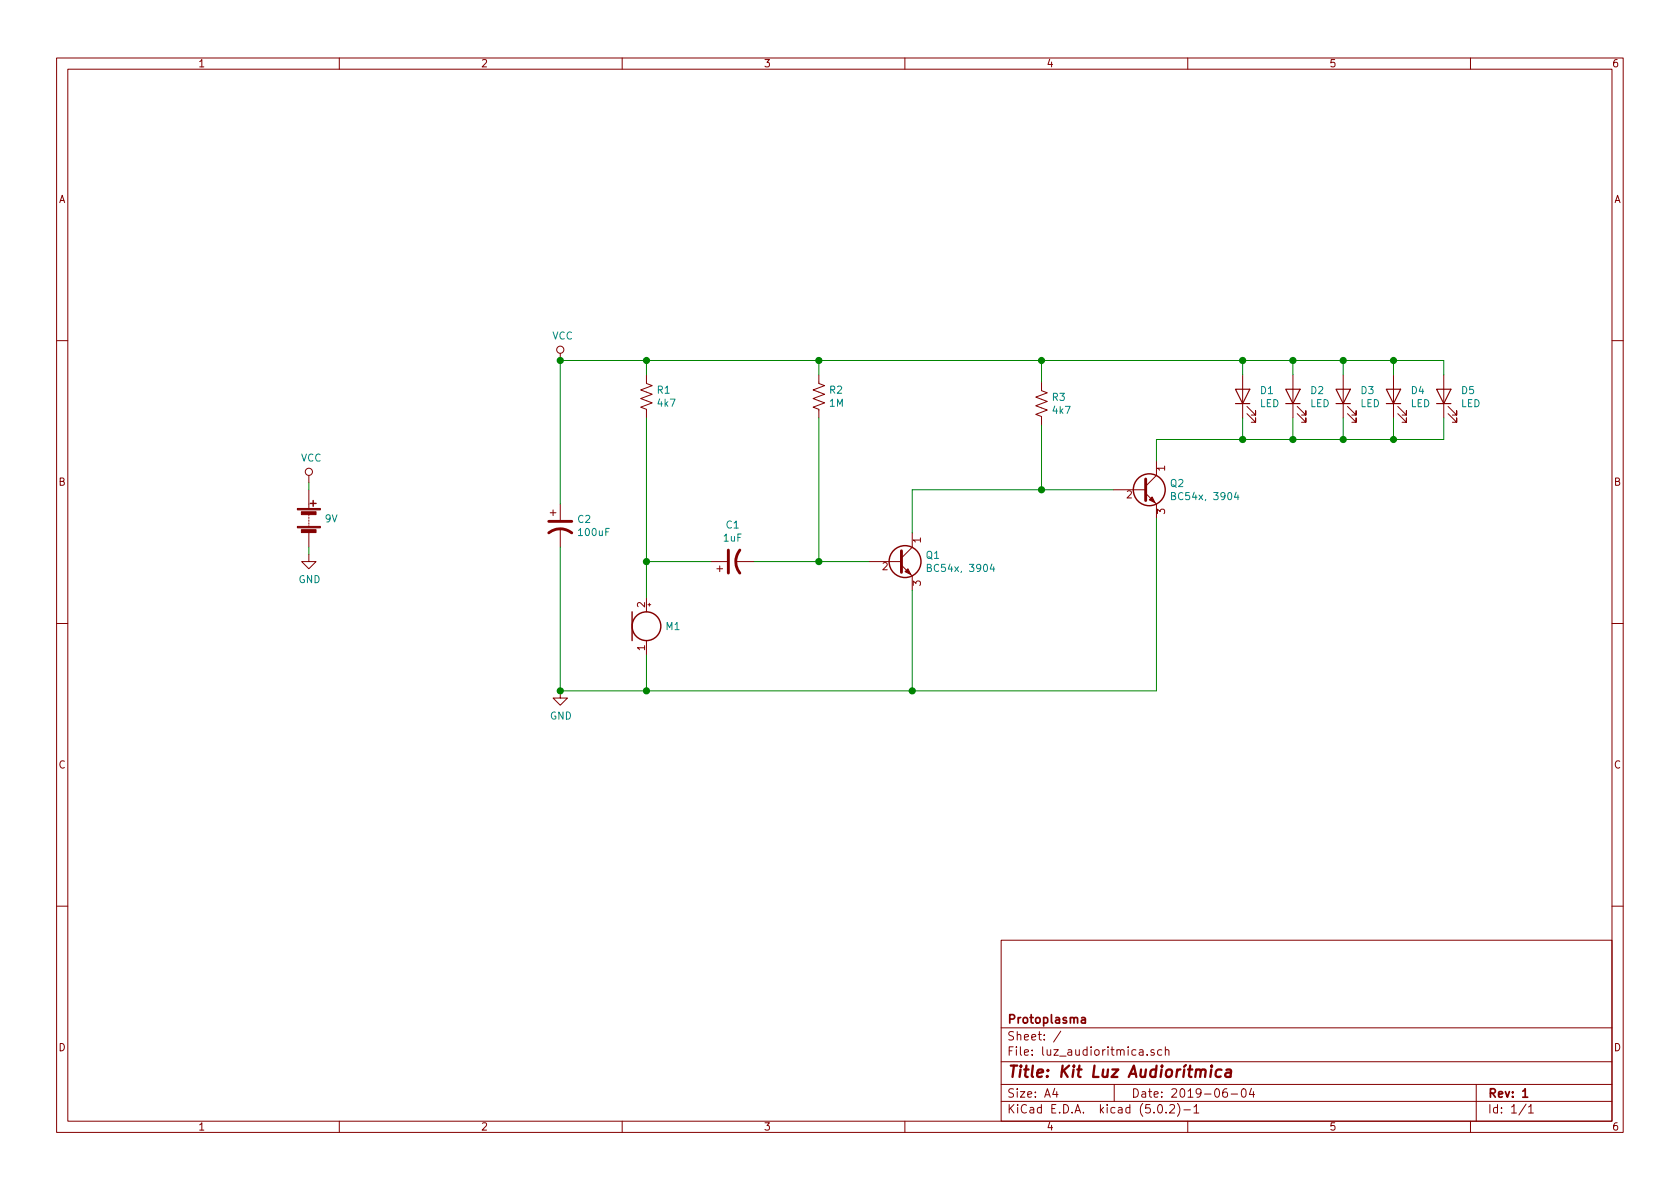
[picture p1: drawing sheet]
EESchema Schematic File Version 4
LIBS:luz_audioritmica-cache
EELAYER 26 0
EELAYER END
$Descr A4 11693 8268
encoding utf-8
Sheet 1 1
Title "Kit Luz Audiorítmica"
Date "2019-06-04"
Rev "1"
Comp "Protoplasma"
Comment1 ""
Comment2 ""
Comment3 ""
Comment4 ""
$EndDescr
$Comp
L Device:Q_NPN_CBE Q1
U 1 1
P 6250 3900
F 0 "Q1" H 6441 3946 50  0000 L CNN
F 1 "BC54x, 3904" H 6441 3855 50  0000 L CNN
F 2 "Package_TO_SOT_THT:TO-92L_Inline_Wide" H 6450 4000 50  0001 C CNN
F 3 "~" H 6250 3900 50  0001 C CNN
	1    6250 3900
	1    0    0    -1  
$EndComp
$Comp
L Device:Q_NPN_CBE Q2
U 1 1
P 7950 3400
F 0 "Q2" H 8141 3446 50  0000 L CNN
F 1 "BC54x, 3904" H 8141 3355 50  0000 L CNN
F 2 "Package_TO_SOT_THT:TO-92L_Inline_Wide" H 8150 3500 50  0001 C CNN
F 3 "~" H 7950 3400 50  0001 C CNN
	1    7950 3400
	1    0    0    -1  
$EndComp
$Comp
L Device:R_US R2
U 1 1
P 5700 2750
F 0 "R2" H 5768 2796 50  0000 L CNN
F 1 "1M" H 5768 2705 50  0000 L CNN
F 2 "Resistor_THT:R_Axial_DIN0204_L3.6mm_D1.6mm_P7.62mm_Horizontal" V 5740 2740 50  0001 C CNN
F 3 "~" H 5700 2750 50  0001 C CNN
	1    5700 2750
	1    0    0    -1  
$EndComp
$Comp
L Device:R_US R3
U 1 1
P 7250 2800
F 0 "R3" H 7318 2846 50  0000 L CNN
F 1 "4k7" H 7318 2755 50  0000 L CNN
F 2 "Resistor_THT:R_Axial_DIN0204_L3.6mm_D1.6mm_P7.62mm_Horizontal" V 7290 2790 50  0001 C CNN
F 3 "~" H 7250 2800 50  0001 C CNN
	1    7250 2800
	1    0    0    -1  
$EndComp
$Comp
L Device:R_US R1
U 1 1
P 4500 2750
F 0 "R1" H 4568 2796 50  0000 L CNN
F 1 "4k7" H 4568 2705 50  0000 L CNN
F 2 "Resistor_THT:R_Axial_DIN0204_L3.6mm_D1.6mm_P7.62mm_Horizontal" V 4540 2740 50  0001 C CNN
F 3 "~" H 4500 2750 50  0001 C CNN
	1    4500 2750
	1    0    0    -1  
$EndComp
$Comp
L Device:CP1 C2
U 1 1
P 3900 3650
F 0 "C2" H 4015 3696 50  0000 L CNN
F 1 "100uF" H 4015 3605 50  0000 L CNN
F 2 "Capacitor_THT:CP_Radial_D6.3mm_P2.50mm" H 3900 3650 50  0001 C CNN
F 3 "~" H 3900 3650 50  0001 C CNN
	1    3900 3650
	1    0    0    -1  
$EndComp
$Comp
L Device:CP1 C1
U 1 1
P 5100 3900
F 0 "C1" V 5352 3900 50  0000 C CNN
F 1 "1uF" V 5261 3900 50  0000 C CNN
F 2 "Capacitor_THT:CP_Radial_D5.0mm_P2.50mm" H 5100 3900 50  0001 C CNN
F 3 "~" H 5100 3900 50  0001 C CNN
	1    5100 3900
	0    -1   -1   0   
$EndComp
$Comp
L Device:Microphone M1
U 1 1
P 4500 4350
F 0 "M1" H 4630 4350 50  0000 L CNN
F 1 "Microphone" H 4630 4305 50  0001 L CNN
F 2 "Connector_PinHeader_2.54mm:PinHeader_1x02_P2.54mm_Vertical" V 4500 4450 50  0001 C CNN
F 3 "~" V 4500 4450 50  0001 C CNN
	1    4500 4350
	1    0    0    -1  
$EndComp
$Comp
L Device:LED D2
U 1 1
P 9000 2750
F 0 "D2" V 9038 2633 50  0000 R CNN
F 1 "LED" V 8947 2633 50  0000 R CNN
F 2 "LED_THT:LED_D3.0mm" H 9000 2750 50  0001 C CNN
F 3 "~" H 9000 2750 50  0001 C CNN
	1    9000 2750
	0    -1   -1   0   
$EndComp
$Comp
L Device:LED D3
U 1 1
P 9350 2750
F 0 "D3" V 9388 2633 50  0000 R CNN
F 1 "LED" V 9297 2633 50  0000 R CNN
F 2 "LED_THT:LED_D3.0mm" H 9350 2750 50  0001 C CNN
F 3 "~" H 9350 2750 50  0001 C CNN
	1    9350 2750
	0    -1   -1   0   
$EndComp
$Comp
L Device:Battery BT1
U 1 1
P 2150 3600
F 0 "BT1" H 2258 3646 50  0001 L CNN
F 1 "9V" H 2258 3600 50  0000 L CNN
F 2 "Connector_PinHeader_2.54mm:PinHeader_1x02_P2.54mm_Vertical" V 2150 3660 50  0001 C CNN
F 3 "~" V 2150 3660 50  0001 C CNN
	1    2150 3600
	1    0    0    -1  
$EndComp
$Comp
L power:VCC #PWR01
U 1 1
P 3900 2500
F 0 "#PWR01" H 3900 2350 50  0001 C CNN
F 1 "VCC" H 3917 2673 50  0000 C CNN
F 2 "" H 3900 2500 50  0001 C CNN
F 3 "" H 3900 2500 50  0001 C CNN
	1    3900 2500
	1    0    0    -1  
$EndComp
$Comp
L power:GND #PWR03
U 1 1
P 2150 3850
F 0 "#PWR03" H 2150 3600 50  0001 C CNN
F 1 "GND" H 2155 3677 50  0000 C CNN
F 2 "" H 2150 3850 50  0001 C CNN
F 3 "" H 2150 3850 50  0001 C CNN
	1    2150 3850
	1    0    0    -1  
$EndComp
Wire Wire Line
	3900 3500 3900 2500
Wire Wire Line
	3900 2500 4500 2500
Wire Wire Line
	9350 2500 9350 2600
Wire Wire Line
	4500 2600 4500 2500
Connection ~ 4500 2500
Wire Wire Line
	4500 2500 5700 2500
Wire Wire Line
	5700 2600 5700 2500
Connection ~ 5700 2500
Wire Wire Line
	5700 2500 7250 2500
Wire Wire Line
	7250 2650 7250 2500
Connection ~ 7250 2500
Wire Wire Line
	9000 2600 9000 2500
Connection ~ 9000 2500
Wire Wire Line
	9000 2500 9350 2500
Wire Wire Line
	8050 3050 8650 3050
Wire Wire Line
	9000 3050 9000 2900
Wire Wire Line
	9350 2900 9350 3050
Wire Wire Line
	9350 3050 9000 3050
Connection ~ 9000 3050
Wire Wire Line
	8050 3600 8050 4800
Wire Wire Line
	6350 4100 6350 4800
Wire Wire Line
	6350 4800 8050 4800
Wire Wire Line
	5250 3900 5700 3900
Wire Wire Line
	5700 2900 5700 3900
Wire Wire Line
	7250 2950 7250 3400
Wire Wire Line
	7250 3400 7750 3400
Wire Wire Line
	6350 3700 6350 3400
Wire Wire Line
	6350 3400 7250 3400
Wire Wire Line
	4500 4150 4500 3900
Wire Wire Line
	4950 3900 4500 3900
Connection ~ 4500 3900
Wire Wire Line
	4500 3900 4500 2900
Wire Wire Line
	3900 3800 3900 4800
Wire Wire Line
	3900 4800 4500 4800
Connection ~ 6350 4800
Wire Wire Line
	4500 4550 4500 4800
Connection ~ 4500 4800
Wire Wire Line
	4500 4800 6350 4800
Wire Wire Line
	8050 3050 8050 3200
Wire Wire Line
	5700 3900 6050 3900
Connection ~ 5700 3900
Wire Wire Line
	7250 2500 8650 2500
Connection ~ 3900 2500
$Comp
L power:VCC #PWR02
U 1 1
P 2150 3350
F 0 "#PWR02" H 2150 3200 50  0001 C CNN
F 1 "VCC" H 2167 3523 50  0000 C CNN
F 2 "" H 2150 3350 50  0001 C CNN
F 3 "" H 2150 3350 50  0001 C CNN
	1    2150 3350
	1    0    0    -1  
$EndComp
$Comp
L power:GND #PWR04
U 1 1
P 3900 4800
F 0 "#PWR04" H 3900 4550 50  0001 C CNN
F 1 "GND" H 3905 4627 50  0000 C CNN
F 2 "" H 3900 4800 50  0001 C CNN
F 3 "" H 3900 4800 50  0001 C CNN
	1    3900 4800
	1    0    0    -1  
$EndComp
Connection ~ 3900 4800
Wire Wire Line
	2150 3350 2150 3400
Wire Wire Line
	2150 3800 2150 3850
Connection ~ 7250 3400
$Comp
L Device:LED D1
U 1 1
P 8650 2750
F 0 "D1" V 8688 2633 50  0000 R CNN
F 1 "LED" V 8597 2633 50  0000 R CNN
F 2 "LED_THT:LED_D3.0mm" H 8650 2750 50  0001 C CNN
F 3 "~" H 8650 2750 50  0001 C CNN
	1    8650 2750
	0    -1   -1   0   
$EndComp
$Comp
L Device:LED D4
U 1 1
P 9700 2750
F 0 "D4" V 9738 2633 50  0000 R CNN
F 1 "LED" V 9647 2633 50  0000 R CNN
F 2 "LED_THT:LED_D3.0mm" H 9700 2750 50  0001 C CNN
F 3 "~" H 9700 2750 50  0001 C CNN
	1    9700 2750
	0    -1   -1   0   
$EndComp
$Comp
L Device:LED D5
U 1 1
P 10050 2750
F 0 "D5" V 10088 2633 50  0000 R CNN
F 1 "LED" V 9997 2633 50  0000 R CNN
F 2 "LED_THT:LED_D3.0mm" H 10050 2750 50  0001 C CNN
F 3 "~" H 10050 2750 50  0001 C CNN
	1    10050 2750
	0    -1   -1   0   
$EndComp
Wire Wire Line
	9350 2500 9700 2500
Wire Wire Line
	9700 2500 9700 2600
Connection ~ 9350 2500
Wire Wire Line
	9700 2500 10050 2500
Wire Wire Line
	10050 2500 10050 2600
Connection ~ 9700 2500
Wire Wire Line
	9350 3050 9700 3050
Wire Wire Line
	9700 3050 9700 2900
Connection ~ 9350 3050
Wire Wire Line
	9700 3050 10050 3050
Wire Wire Line
	10050 3050 10050 2900
Connection ~ 9700 3050
Wire Wire Line
	8650 2500 8650 2600
Connection ~ 8650 2500
Wire Wire Line
	8650 2500 9000 2500
Wire Wire Line
	8650 2900 8650 3050
Connection ~ 8650 3050
Wire Wire Line
	8650 3050 9000 3050
$EndSCHEMATC
